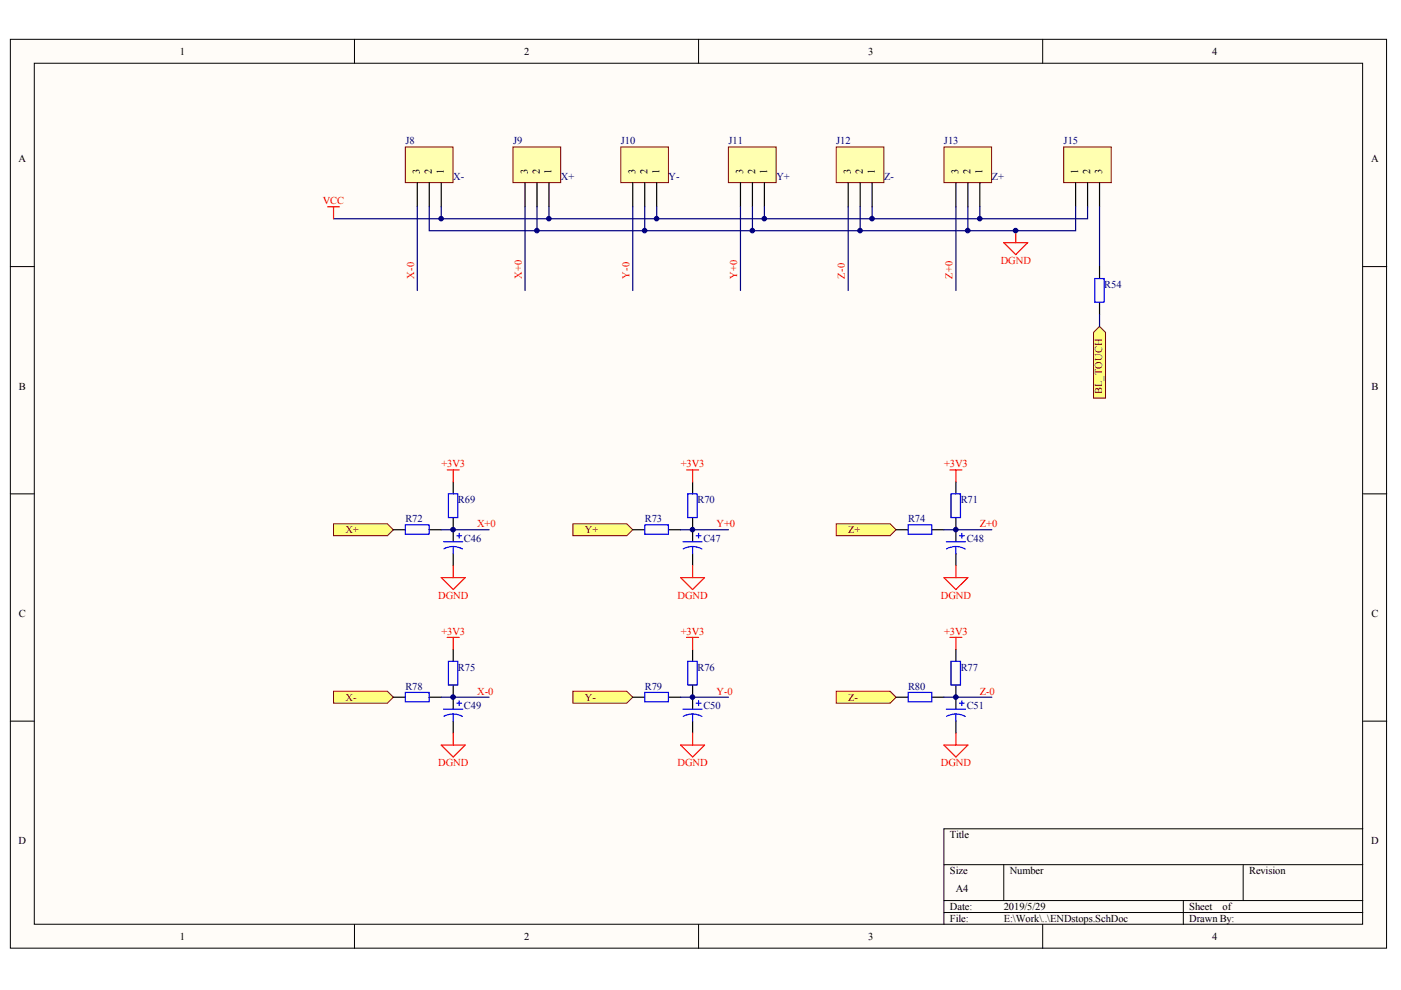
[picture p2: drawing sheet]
<svg xmlns="http://www.w3.org/2000/svg" width="297mm" height="210mm" viewBox="0 0 297 210" stroke-linecap="round" stroke-linejoin="round" font-family="sans-serif">
<g fill="#fffcf8" stroke="#000" stroke-width=".21">
<path d="M2.2 8.3h291.8v192.7h-291.8z"/>
<path d="M7.3 13.4h281.6v182.6h-281.6z"/>
</g>
<g fill="none" stroke="#000" stroke-width=".21">
<path d="M75.2 8.3v5.1M148.1 8.3v5.1M221.1 8.3v5.1M2.2 56.5h5.1M289 56.5h5M2.2 104.7h5.1M289 104.7h5M2.2 152.9h5.1M289 152.9h5M289 175.7h-88.9v20.3M75.2 196v5.1M148.1 196v5.1"/>
<path d="M200.1 183.3h88.9M200.1 190.9h88.9M200.1 193.5h88.9M212.8 183.3v7.6M221.1 196v5.1M250.9 190.9v5.1M263.6 183.3v7.6"/>
</g>
<path d="M177.3 31.2h10.1v7.5h-10.1z" fill="#ffffb0" stroke="#800000" stroke-width=".21"/>
<path d="M179.8 38.8v5M182.4 38.8v5M184.9 38.8v5" fill="none" stroke="#000" stroke-width=".25"/>
<path d="M131.6 31.2h10.1v7.5h-10.1z" fill="#ffffb0" stroke="#800000" stroke-width=".21"/>
<path d="M134.2 38.8v5M136.7 38.8v5M139.2 38.8v5" fill="none" stroke="#000" stroke-width=".25"/>
<path d="M108.8 31.2h10.1v7.5h-10.1z" fill="#ffffb0" stroke="#800000" stroke-width=".21"/>
<path d="M111.3 38.8v5M113.9 38.8v5M116.4 38.8v5" fill="none" stroke="#000" stroke-width=".25"/>
<path d="M111.3 43.8v17.8M134.2 43.8v17.8M139.2 43.8v2.6M179.8 43.8v17.8M182.4 43.8v5.1" fill="none" stroke="#000080" stroke-width=".25"/>
<g fill="#ffff80" stroke="#800000" stroke-width=".21">
<path d="M70.7 146.6h11.4l1.3 1.2-1.3 1.3h-11.4z" fill-rule="evenodd"/>
<path d="M121.5 111.1h11.4l1.3 1.2-1.3 1.3h-11.4z" fill-rule="evenodd"/>
<path d="M177.3 111.1h11.4l1.3 1.2-1.3 1.3h-11.4z" fill-rule="evenodd"/>
</g>
<path d="M146.8 102.2v2.5M146.8 109.8v5.1M146.8 117.4v2.5M202.7 102.2v2.5M202.7 109.8v5.1M202.7 117.4v2.5M146.8 137.7v2.5M146.8 145.3v5.1M146.8 152.9v2.5" fill="none" stroke="#000" stroke-width=".25"/>
<g fill="none" stroke="#00f" stroke-width=".25">
<path d="M144.8 114.9h4.1M145.8 104.7h2v5h-2zM146.8 115.9l1.3 .2 .7 .3M146.8 115.9l-1.2 .2-.7 .3M146.8 115.9v1.5M147.6 113.6h1M148.1 113.1v1M200.6 114.9h4.1M201.6 104.7h2v5h-2zM202.7 115.9l1.2 .2 .7 .3M202.7 115.9l-1.2 .2-.8 .3M202.7 115.9v1.5"/>
<path d="M203.4 113.6h1M203.9 113.1v1M144.8 150.4h4.1M145.8 140.2h2v5h-2zM146.8 151.4l1.3 .2 .7 .3M146.8 151.4l-.8 .1-1.1 .4M146.8 151.4v1.5M147.6 149.1h1M148.1 148.6v1"/>
</g>
<path d="M145.6 99.6h2.5M146.8 99.6v2.6M201.4 99.6h2.5M202.7 99.6v2.6M146.8 119.9v2.6M202.7 119.9v2.6M144.3 122.5h5.1l-2.6 2.5zM145.6 135.1h2.5M146.8 135.1v2.6M200.1 122.5h5.1l-2.5 2.5zM144.3 158h5.1l-2.6 2.5zM146.8 155.4v2.6" fill="none" stroke="#f00" stroke-width=".25"/>
<path d="M200.1 31.2h10.1v7.5h-10.1z" fill="#ffffb0" stroke="#800000" stroke-width=".21"/>
<path d="M202.7 38.8v5M205.2 38.8v5M207.7 38.8v5" fill="none" stroke="#000" stroke-width=".25"/>
<path d="M202.7 43.8v17.8M205.2 43.8v5.1" fill="none" stroke="#000080" stroke-width=".25"/>
<path d="M177.3 146.6h11.4l1.3 1.2-1.3 1.3h-11.4z" fill-rule="evenodd" fill="#ffff80" stroke="#800000" stroke-width=".21"/>
<path d="M202.7 137.7v2.5M202.7 145.3v5.1M202.7 152.9v2.5" fill="none" stroke="#000" stroke-width=".25"/>
<path d="M200.6 150.4h4.1M201.6 140.2h2v5h-2zM202.7 151.4l1.2 .2 .7 .3M202.7 151.4l-.9 .1-1.1 .4M202.7 151.4v1.5M203.4 149.1h1M203.9 148.6v1" fill="none" stroke="#00f" stroke-width=".25"/>
<path d="M201.4 135.1h2.5M202.7 135.1v2.6M200.1 158h5.1l-2.5 2.5zM202.7 155.4v2.6" fill="none" stroke="#f00" stroke-width=".25"/>
<path d="M184.9 43.8v2.6h-114.2M207.7 43.8v2.6h-22.8" fill="none" stroke="#000080" stroke-width=".25"/>
<path d="M154.4 31.2h10.2v7.5h-10.2z" fill="#ffffb0" stroke="#800000" stroke-width=".21"/>
<path d="M157 38.8v5M159.5 38.8v5M162.1 38.8v5" fill="none" stroke="#000" stroke-width=".25"/>
<path d="M157 43.8v17.8M162.1 43.8v2.6" fill="none" stroke="#000080" stroke-width=".25"/>
<path d="M121.5 146.6h11.4l1.3 1.2-1.3 1.3h-11.4z" fill-rule="evenodd" fill="#ffff80" stroke="#800000" stroke-width=".21"/>
<path d="M159.5 43.8v5.1" fill="none" stroke="#000080" stroke-width=".25"/>
<path d="M85.9 31.2h10.1v7.5h-10.1z" fill="#ffffb0" stroke="#800000" stroke-width=".21"/>
<path d="M88.5 38.8v5M91 38.8v5M93.6 38.8v5" fill="none" stroke="#000" stroke-width=".25"/>
<path d="M88.5 43.8v17.8" fill="none" stroke="#000080" stroke-width=".25"/>
<path d="M70.7 111.1h11.4l1.3 1.2-1.3 1.3h-11.4z" fill-rule="evenodd" fill="#ffff80" stroke="#800000" stroke-width=".21"/>
<path d="M91 43.8v5.1h45.7M93.6 43.8v2.6M113.9 43.8v5.1M116.4 43.8v2.6M93.6 112.3h10.1M144.3 112.3h10.2M200.1 112.3h10.2M93.6 147.8h10.1M144.3 147.8h10.2M200.1 147.8h10.2" fill="none" stroke="#000080" stroke-width=".25"/>
<g fill="none" stroke="#000" stroke-width=".25">
<path d="M83.4 112.3h2.5M91 112.3h2.6M96.1 102.2v2.5M96.1 109.8v5.1M96.1 117.4v2.5M134.2 112.3h2.5M141.8 112.3h2.5M190 112.3h2.5M197.6 112.3h2.5M96.1 137.7v2.5M83.4 147.8h2.5M91 147.8h2.6"/>
<path d="M96.1 145.3v5.1M96.1 152.9v2.5M134.2 147.8h2.5M141.8 147.8h2.5M190 147.8h2.5M197.6 147.8h2.5"/>
</g>
<g fill="none" stroke="#00f" stroke-width=".25">
<path d="M85.9 111.3h5.1v2h-5.1zM94.1 114.9h4M95.1 104.7h2v5h-2zM96.1 115.9l.8 .1 1.2 .4M96.1 115.9l-1.2 .1-.8 .4M96.1 115.9v1.5M96.9 113.6h1M97.4 113.1v1M136.7 111.3h5v2h-5zM192.5 111.3h5v2h-5zM85.9 146.8h5.1v2h-5.1zM94.1 150.4h4"/>
<path d="M95.1 140.2h2v5h-2zM96.1 151.4l.8 .1 1.2 .4M96.1 151.4l-.8 .1-1.2 .4M96.1 151.4v1.5M96.9 149.1h1M97.4 148.6v1M136.7 146.8h5v2h-5zM192.5 146.8h5v2h-5z"/>
</g>
<path d="M69.4 43.8h2.6M70.7 43.8v2.6M212.8 51.5h5.1l-2.5 2.5zM215.4 48.9v2.6M94.8 99.6h2.6M96.1 99.6v2.6M96.1 119.9v2.6M93.6 122.5h5l-2.5 2.5zM94.8 135.1h2.6M96.1 135.1v2.6M93.6 158h5l-2.5 2.5zM96.1 155.4v2.6" fill="none" stroke="#f00" stroke-width=".25"/>
<path d="M225.5 31.2h10.1v7.5h-10.1z" fill="#ffffb0" stroke="#800000" stroke-width=".21"/>
<path d="M228 38.8v5M230.6 38.8v5M233.1 38.8v5" fill="none" stroke="#000" stroke-width=".25"/>
<path d="M230.6 43.8v2.6h-22.9M233.1 43.8v12.7" fill="none" stroke="#000080" stroke-width=".25"/>
<path d="M231.9 70.5l1.2-1.3 1.3 1.3v13.9h-2.5z" fill-rule="evenodd" fill="#ffff80" stroke="#800000" stroke-width=".21"/>
<path d="M136.7 43.8v5.1h91.3v-5.1M233.1 66.7v2.5" fill="none" stroke="#000080" stroke-width=".25"/>
<path d="M233.1 56.5v2.6M233.1 64.1v2.6" fill="none" stroke="#000" stroke-width=".25"/>
<path d="M232.1 59.1h2v5h-2z" fill="none" stroke="#00f" stroke-width=".25"/>
<g fill="#000080" stroke="#000080" stroke-width=".21">
<circle cx="93.5" cy="46.4" r=".48"/>
<circle cx="96.1" cy="147.8" r=".49"/>
<circle cx="96.1" cy="112.3" r=".49"/>
<circle cx="113.8" cy="48.9" r=".48"/>
<circle cx="116.4" cy="46.4" r=".48"/>
<circle cx="136.7" cy="48.9" r=".48"/>
<circle cx="139.2" cy="46.4" r=".48"/>
<circle cx="146.8" cy="147.8" r=".48"/>
<circle cx="146.8" cy="112.3" r=".48"/>
<circle cx="159.5" cy="48.9" r=".48"/>
<circle cx="162" cy="46.4" r=".48"/>
<circle cx="182.3" cy="48.9" r=".48"/>
<circle cx="184.9" cy="46.4" r=".48"/>
<circle cx="202.6" cy="147.8" r=".48"/>
<circle cx="202.6" cy="112.3" r=".48"/>
<circle cx="205.2" cy="48.9" r=".49"/>
<circle cx="207.7" cy="46.4" r=".48"/>
<circle cx="215.3" cy="48.9" r=".49"/>
</g>
<g font-size="2.2">
<text x="38.2" y="11.6">1</text>
<text x="111.1" y="11.6">2</text>
<text x="184.1" y="11.6">3</text>
<text x="257" y="11.6">4</text>
<text x="3.9" y="34.4">A</text>
<text x="290.7" y="34.4">A</text>
<text x="89" y="37" transform="rotate(-90 89 37)">3</text>
<text x="91.6" y="37" transform="rotate(-90 91.6 37)">2</text>
<text x="94.1" y="37" transform="rotate(-90 94.1 37)">1</text>
<text x="111.9" y="37" transform="rotate(-90 111.9 37)">3</text>
<text x="114.4" y="37" transform="rotate(-90 114.4 37)">2</text>
<text x="117" y="37" transform="rotate(-90 117 37)">1</text>
<text x="134.7" y="37" transform="rotate(-90 134.7 37)">3</text>
<text x="137.3" y="37" transform="rotate(-90 137.3 37)">2</text>
<text x="139.8" y="37" transform="rotate(-90 139.8 37)">1</text>
<text x="157.6" y="37" transform="rotate(-90 157.6 37)">3</text>
<text x="160.1" y="37" transform="rotate(-90 160.1 37)">2</text>
<text x="162.6" y="37" transform="rotate(-90 162.6 37)">1</text>
<text x="180.4" y="37" transform="rotate(-90 180.4 37)">3</text>
<text x="182.9" y="37" transform="rotate(-90 182.9 37)">2</text>
<text x="185.5" y="37" transform="rotate(-90 185.5 37)">1</text>
<text x="203.2" y="37" transform="rotate(-90 203.2 37)">3</text>
<text x="205.8" y="37" transform="rotate(-90 205.8 37)">2</text>
<text x="208.3" y="37" transform="rotate(-90 208.3 37)">1</text>
<text x="228.6" y="37" transform="rotate(-90 228.6 37)">1</text>
<text x="231.2" y="37" transform="rotate(-90 231.2 37)">2</text>
<text x="233.7" y="37" transform="rotate(-90 233.7 37)">3</text>
<text x="4" y="82.6">B</text>
<text x="290.8" y="82.6">B</text>
<text x="4" y="130.8">C</text>
<text x="290.8" y="130.8">C</text>
<text x="3.9" y="179">D</text>
<text x="201.4" y="177.7">Title</text>
<text x="290.7" y="179">D</text>
<text x="201.4" y="185.3">Size</text>
<text x="214.1" y="185.3">Number</text>
<text x="264.8" y="185.3">Revision</text>
<text x="202.7" y="189.1">A4</text>
<text x="201.4" y="192.9">Date:</text>
<text x="201.4" y="195.5">File:</text>
<text x="212.8" y="192.9">2019/5/29</text>
<text x="212.8" y="195.5">E:\Work\..\ENDstops.SchDoc</text>
<text x="252.2" y="192.9">Sheet</text>
<text x="252.2" y="195.5">Drawn By:</text>
<text x="259.2" y="192.9">of</text>
<text x="38.2" y="199.3">1</text>
<text x="111.1" y="199.3">2</text>
<text x="184.1" y="199.3">3</text>
<text x="257" y="199.3">4</text>
</g>
<g font-size="2.2" fill="#000080">
<text x="85.9" y="30.6">J8</text>
<text x="108.8" y="30.6">J9</text>
<text x="131.6" y="30.6">J10</text>
<text x="154.5" y="30.6">J11</text>
<text x="177.3" y="30.6">J12</text>
<text x="200.1" y="30.6">J13</text>
<text x="225.5" y="30.6">J15</text>
<text x="96.1" y="38.2">X-</text>
<text x="118.9" y="38.2">X+</text>
<text x="141.8" y="38.2">Y-</text>
<text x="164.6" y="38.2">Y+</text>
<text x="187.4" y="38.2">Z-</text>
<text x="210.3" y="38.2">Z+</text>
<text x="234.1" y="61">R54</text>
<text x="97.1" y="106.7">R69</text>
<text x="147.9" y="106.7">R70</text>
<text x="203.7" y="106.7">R71</text>
<text x="85.9" y="110.8">R72</text>
<text x="136.7" y="110.8">R73</text>
<text x="192.5" y="110.8">R74</text>
<text x="98.4" y="114.8">C46</text>
<text x="149.1" y="114.8">C47</text>
<text x="205" y="114.8">C48</text>
<text x="97.1" y="142.2">R75</text>
<text x="147.9" y="142.2">R76</text>
<text x="203.7" y="142.2">R77</text>
<text x="85.9" y="146.3">R78</text>
<text x="136.7" y="146.3">R79</text>
<text x="192.5" y="146.3">R80</text>
<text x="98.4" y="150.3">C49</text>
<text x="149.1" y="150.3">C50</text>
<text x="205" y="150.3">C51</text>
</g>
<g font-size="2.2" fill="#f00">
<text x="68.5" y="43.3">VCC</text>
<text x="87.8" y="59.1" transform="rotate(-90 87.8 59.1)">X-0</text>
<text x="110.6" y="59.1" transform="rotate(-90 110.6 59.1)">X+0</text>
<text x="133.5" y="59.1" transform="rotate(-90 133.5 59.1)">Y-0</text>
<text x="156.3" y="59.1" transform="rotate(-90 156.3 59.1)">Y+0</text>
<text x="179.1" y="59.1" transform="rotate(-90 179.1 59.1)">Z-0</text>
<text x="202" y="59.1" transform="rotate(-90 202 59.1)">Z+0</text>
<text x="212.2" y="56">DGND</text>
<text x="93.6" y="99.1">+3V3</text>
<text x="144.4" y="99.1">+3V3</text>
<text x="200.2" y="99.1">+3V3</text>
<text x="101.2" y="111.8">X+0</text>
<text x="151.9" y="111.8">Y+0</text>
<text x="207.7" y="111.8">Z+0</text>
<text x="92.9" y="127">DGND</text>
<text x="143.6" y="127">DGND</text>
<text x="199.5" y="127">DGND</text>
<text x="93.6" y="134.6">+3V3</text>
<text x="144.4" y="134.6">+3V3</text>
<text x="200.2" y="134.6">+3V3</text>
<text x="101.2" y="147.3">X-0</text>
<text x="151.9" y="147.3">Y-0</text>
<text x="207.7" y="147.3">Z-0</text>
<text x="92.9" y="162.5">DGND</text>
<text x="143.6" y="162.5">DGND</text>
<text x="199.5" y="162.5">DGND</text>
</g>
<g font-size="2.2" fill="#800000">
<text x="233.7" y="83.6" transform="rotate(-90 233.7 83.6)">BL_TOUCH</text>
<text x="73.3" y="113">X+</text>
<text x="124" y="113">Y+</text>
<text x="179.8" y="113">Z+</text>
<text x="73.3" y="148.5">X-</text>
<text x="124" y="148.5">Y-</text>
<text x="179.8" y="148.5">Z-</text>
</g>
</svg>
